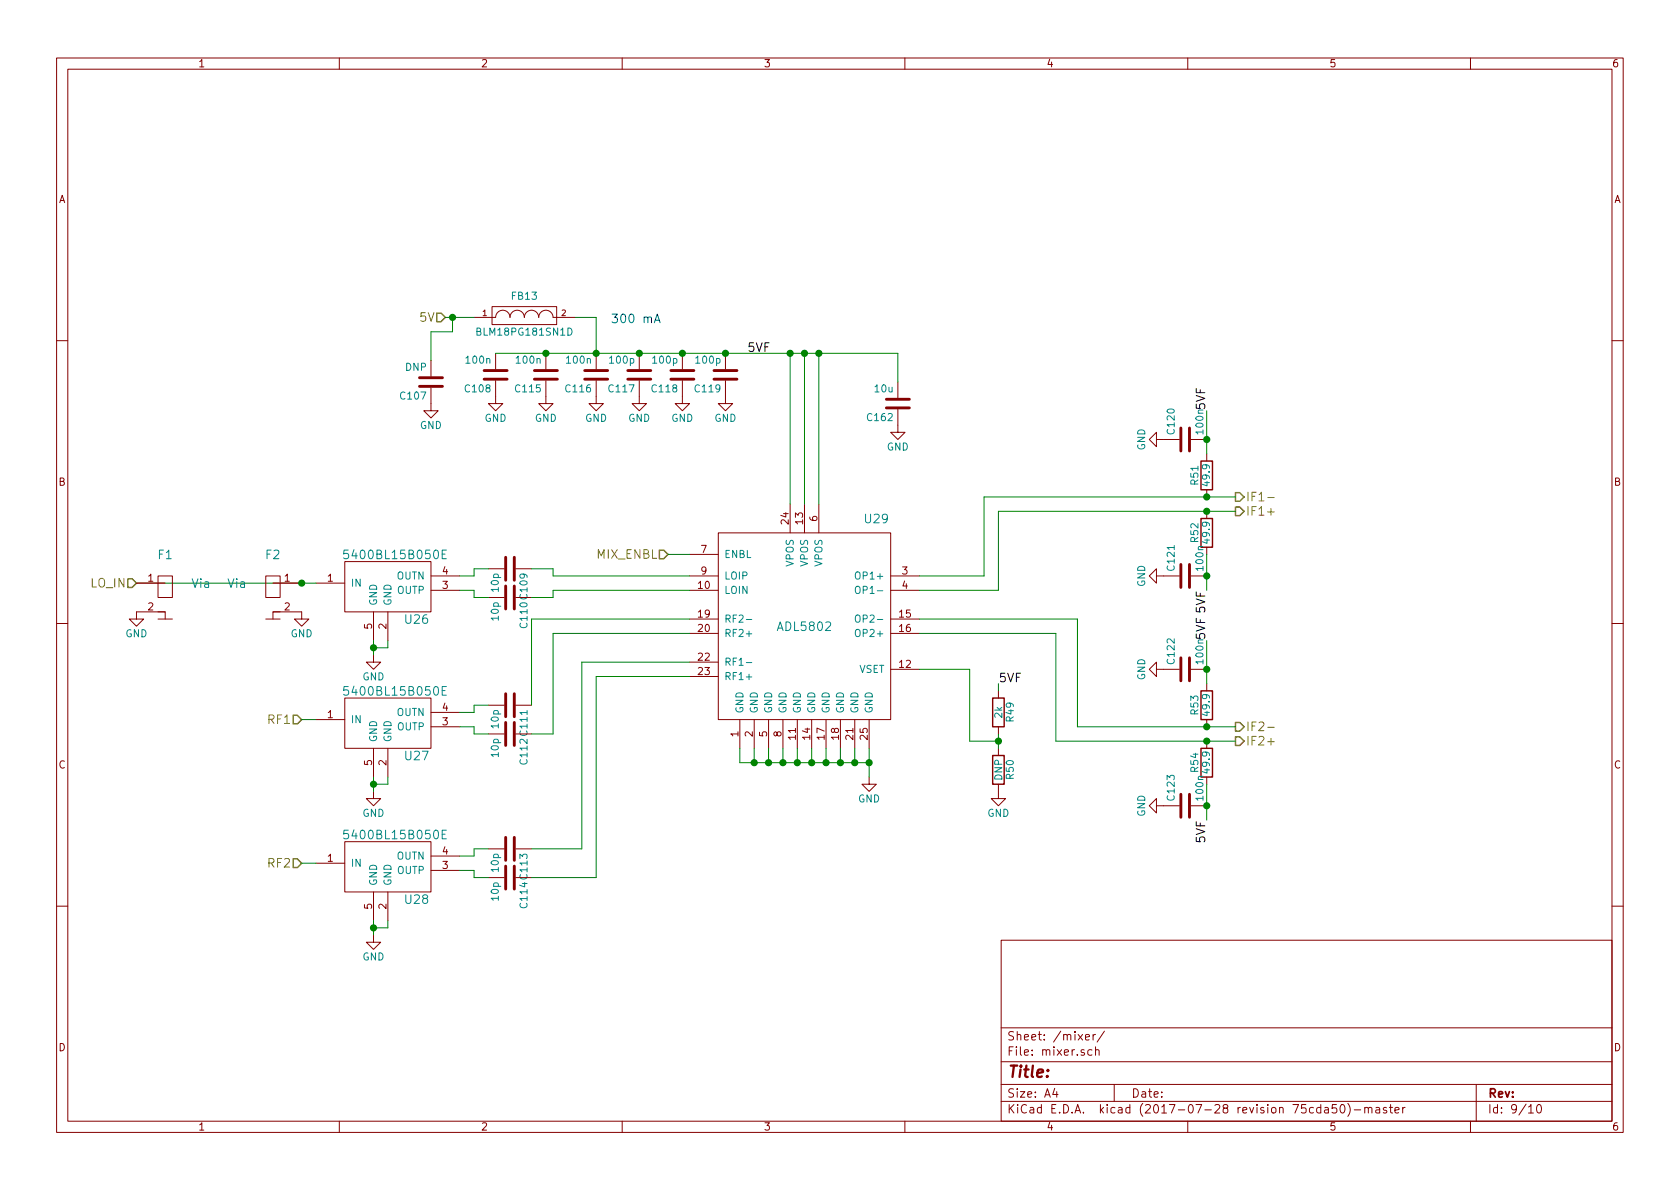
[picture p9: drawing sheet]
EESchema Schematic File Version 2
LIBS:power
LIBS:device
LIBS:transistors
LIBS:conn
LIBS:linear
LIBS:regul
LIBS:74xx
LIBS:cmos4000
LIBS:adc-dac
LIBS:memory
LIBS:xilinx
LIBS:microcontrollers
LIBS:dsp
LIBS:microchip
LIBS:analog_switches
LIBS:motorola
LIBS:texas
LIBS:intel
LIBS:audio
LIBS:interface
LIBS:digital-audio
LIBS:philips
LIBS:display
LIBS:cypress
LIBS:siliconi
LIBS:opto
LIBS:atmel
LIBS:contrib
LIBS:valves
LIBS:fmcw3
LIBS:fmcw3-cache
EELAYER 26 0
EELAYER END
$Descr A4 11693 8268
encoding utf-8
Sheet 9 10
Title ""
Date ""
Rev ""
Comp ""
Comment1 ""
Comment2 ""
Comment3 ""
Comment4 ""
$EndDescr
$Comp
L GND #PWR?
U 1 1
P 6050 5400
AR Path="/59396B97/593ABC4F/593ACD1C" Ref="#PWR?"  Part="1" 
AR Path="/59434BD2/593ACD1C" Ref="#PWR0213"  Part="1" 
F 0 "#PWR0213" H 6050 5150 50  0001 C CNN
F 1 "GND" H 6050 5250 50  0000 C CNN
F 2 "" H 6050 5400 60  0000 C CNN
F 3 "" H 6050 5400 60  0000 C CNN
	1    6050 5400
	1    0    0    -1  
$EndComp
$Comp
L 5400BL15B050E U?
U 1 1
P 2650 4550
AR Path="/59396B97/593ABC4F/593ACD34" Ref="U?"  Part="1" 
AR Path="/59434BD2/593ACD34" Ref="U26"  Part="1" 
F 0 "U26" H 2900 4800 60  0000 C CNN
F 1 "5400BL15B050E" H 2750 5250 60  0000 C CNN
F 2 "fmcw3:5400BL15B050E" H 2650 4550 60  0001 C CNN
F 3 "" H 2650 4550 60  0000 C CNN
	1    2650 4550
	1    0    0    -1  
$EndComp
$Comp
L C C?
U 1 1
P 3550 3950
AR Path="/59396B97/593ABC4F/593ACD56" Ref="C?"  Part="1" 
AR Path="/59434BD2/593ACD56" Ref="C109"  Part="1" 
F 0 "C109" H 3575 4050 50  0000 L CNN
F 1 "10p" H 3575 3850 50  0000 L CNN
F 2 "fmcw3:C_0402b" H 3588 3800 30  0001 C CNN
F 3 "" H 3550 3950 60  0000 C CNN
	1    3550 3950
	0    1    1    0   
$EndComp
$Comp
L C C?
U 1 1
P 3550 4150
AR Path="/59396B97/593ABC4F/593ACD5D" Ref="C?"  Part="1" 
AR Path="/59434BD2/593ACD5D" Ref="C110"  Part="1" 
F 0 "C110" H 3575 4250 50  0000 L CNN
F 1 "10p" H 3575 4050 50  0000 L CNN
F 2 "fmcw3:C_0402b" H 3588 4000 30  0001 C CNN
F 3 "" H 3550 4150 60  0000 C CNN
	1    3550 4150
	0    1    1    0   
$EndComp
$Comp
L GND #PWR?
U 1 1
P 2600 4550
AR Path="/59396B97/593ABC4F/593ACD64" Ref="#PWR?"  Part="1" 
AR Path="/59434BD2/593ACD64" Ref="#PWR0214"  Part="1" 
F 0 "#PWR0214" H 2600 4300 50  0001 C CNN
F 1 "GND" H 2600 4400 50  0000 C CNN
F 2 "" H 2600 4550 60  0000 C CNN
F 3 "" H 2600 4550 60  0000 C CNN
	1    2600 4550
	1    0    0    -1  
$EndComp
$Comp
L C C?
U 1 1
P 4450 2600
AR Path="/59396B97/593ABC4F/593ACD6A" Ref="C?"  Part="1" 
AR Path="/59434BD2/593ACD6A" Ref="C117"  Part="1" 
F 0 "C117" H 4475 2700 50  0000 L CNN
F 1 "100p" H 4475 2500 50  0000 L CNN
F 2 "fmcw3:C_0402b" H 4488 2450 30  0001 C CNN
F 3 "" H 4450 2600 60  0000 C CNN
	1    4450 2600
	-1   0    0    1   
$EndComp
$Comp
L C C?
U 1 1
P 4150 2600
AR Path="/59396B97/593ABC4F/593ACD71" Ref="C?"  Part="1" 
AR Path="/59434BD2/593ACD71" Ref="C116"  Part="1" 
F 0 "C116" H 4175 2700 50  0000 L CNN
F 1 "100n" H 4175 2500 50  0000 L CNN
F 2 "fmcw3:C_0402b" H 4188 2450 30  0001 C CNN
F 3 "" H 4150 2600 60  0000 C CNN
	1    4150 2600
	-1   0    0    1   
$EndComp
$Comp
L GND #PWR?
U 1 1
P 4450 2750
AR Path="/59396B97/593ABC4F/593ACD78" Ref="#PWR?"  Part="1" 
AR Path="/59434BD2/593ACD78" Ref="#PWR0215"  Part="1" 
F 0 "#PWR0215" H 4450 2500 50  0001 C CNN
F 1 "GND" H 4450 2600 50  0000 C CNN
F 2 "" H 4450 2750 60  0000 C CNN
F 3 "" H 4450 2750 60  0000 C CNN
	1    4450 2750
	1    0    0    -1  
$EndComp
$Comp
L GND #PWR?
U 1 1
P 4150 2750
AR Path="/59396B97/593ABC4F/593ACD7E" Ref="#PWR?"  Part="1" 
AR Path="/59434BD2/593ACD7E" Ref="#PWR0216"  Part="1" 
F 0 "#PWR0216" H 4150 2500 50  0001 C CNN
F 1 "GND" H 4150 2600 50  0000 C CNN
F 2 "" H 4150 2750 60  0000 C CNN
F 3 "" H 4150 2750 60  0000 C CNN
	1    4150 2750
	1    0    0    -1  
$EndComp
$Comp
L R R?
U 1 1
P 8400 3300
AR Path="/59396B97/593ABC4F/593ACD85" Ref="R?"  Part="1" 
AR Path="/59434BD2/593ACD85" Ref="R51"  Part="1" 
F 0 "R51" V 8480 3300 50  0000 C CNN
F 1 "49.9" V 8400 3300 50  0000 C CNN
F 2 "fmcw3:R_0402b" V 8330 3300 30  0001 C CNN
F 3 "" H 8400 3300 30  0000 C CNN
	1    8400 3300
	-1   0    0    1   
$EndComp
$Comp
L R R?
U 1 1
P 8400 3700
AR Path="/59396B97/593ABC4F/593ACD8C" Ref="R?"  Part="1" 
AR Path="/59434BD2/593ACD8C" Ref="R52"  Part="1" 
F 0 "R52" V 8480 3700 50  0000 C CNN
F 1 "49.9" V 8400 3700 50  0000 C CNN
F 2 "fmcw3:R_0402b" V 8330 3700 30  0001 C CNN
F 3 "" H 8400 3700 30  0000 C CNN
	1    8400 3700
	-1   0    0    1   
$EndComp
$Comp
L C C?
U 1 1
P 8250 3050
AR Path="/59396B97/593ABC4F/593ACD93" Ref="C?"  Part="1" 
AR Path="/59434BD2/593ACD93" Ref="C120"  Part="1" 
F 0 "C120" H 8275 3150 50  0000 L CNN
F 1 "100n" H 8275 2950 50  0000 L CNN
F 2 "fmcw3:C_0402b" H 8288 2900 30  0001 C CNN
F 3 "" H 8250 3050 60  0000 C CNN
	1    8250 3050
	0    -1   -1   0   
$EndComp
$Comp
L GND #PWR?
U 1 1
P 8100 3050
AR Path="/59396B97/593ABC4F/593ACD9A" Ref="#PWR?"  Part="1" 
AR Path="/59434BD2/593ACD9A" Ref="#PWR0217"  Part="1" 
F 0 "#PWR0217" H 8100 2800 50  0001 C CNN
F 1 "GND" H 8100 2900 50  0000 C CNN
F 2 "" H 8100 3050 60  0000 C CNN
F 3 "" H 8100 3050 60  0000 C CNN
	1    8100 3050
	0    1    1    0   
$EndComp
$Comp
L C C?
U 1 1
P 8250 4000
AR Path="/59396B97/593ABC4F/593ACDA0" Ref="C?"  Part="1" 
AR Path="/59434BD2/593ACDA0" Ref="C121"  Part="1" 
F 0 "C121" H 8275 4100 50  0000 L CNN
F 1 "100n" H 8275 3900 50  0000 L CNN
F 2 "fmcw3:C_0402b" H 8288 3850 30  0001 C CNN
F 3 "" H 8250 4000 60  0000 C CNN
	1    8250 4000
	0    -1   -1   0   
$EndComp
$Comp
L GND #PWR?
U 1 1
P 8100 4000
AR Path="/59396B97/593ABC4F/593ACDA7" Ref="#PWR?"  Part="1" 
AR Path="/59434BD2/593ACDA7" Ref="#PWR0218"  Part="1" 
F 0 "#PWR0218" H 8100 3750 50  0001 C CNN
F 1 "GND" H 8100 3850 50  0000 C CNN
F 2 "" H 8100 4000 60  0000 C CNN
F 3 "" H 8100 4000 60  0000 C CNN
	1    8100 4000
	0    1    1    0   
$EndComp
Text Label 8400 2850 1    60   ~ 0
5VF
Text Label 8400 4100 3    60   ~ 0
5VF
Text HLabel 4650 3850 0    60   Input ~ 0
MIX_ENBL
Text HLabel 950  4050 0    60   Input ~ 0
LO_IN
Text HLabel 8600 3550 2    60   Output ~ 0
IF1+
Text HLabel 8600 3450 2    60   Output ~ 0
IF1-
Text HLabel 3100 2200 0    60   Input ~ 0
5V
$Comp
L ADL5802 U?
U 1 1
P 4650 4150
AR Path="/59396B97/593ABC4F/5942E974" Ref="U?"  Part="1" 
AR Path="/59434BD2/5942E974" Ref="U29"  Part="1" 
F 0 "U29" H 6100 4700 60  0000 C CNN
F 1 "ADL5802" H 5600 3950 60  0000 C CNN
F 2 "Housings_DFN_QFN:QFN-24-1EP_4x4mm_Pitch0.5mm" H 4650 4150 60  0001 C CNN
F 3 "" H 4650 4150 60  0001 C CNN
	1    4650 4150
	1    0    0    -1  
$EndComp
$Comp
L 5400BL15B050E U27
U 1 1
P 2650 5500
F 0 "U27" H 2900 5750 60  0000 C CNN
F 1 "5400BL15B050E" H 2750 6200 60  0000 C CNN
F 2 "fmcw3:5400BL15B050E" H 2650 5500 60  0001 C CNN
F 3 "" H 2650 5500 60  0000 C CNN
	1    2650 5500
	1    0    0    -1  
$EndComp
$Comp
L C C111
U 1 1
P 3550 4900
F 0 "C111" H 3575 5000 50  0000 L CNN
F 1 "10p" H 3575 4800 50  0000 L CNN
F 2 "fmcw3:C_0402b" H 3588 4750 30  0001 C CNN
F 3 "" H 3550 4900 60  0000 C CNN
	1    3550 4900
	0    1    1    0   
$EndComp
$Comp
L C C112
U 1 1
P 3550 5100
F 0 "C112" H 3575 5200 50  0000 L CNN
F 1 "10p" H 3575 5000 50  0000 L CNN
F 2 "fmcw3:C_0402b" H 3588 4950 30  0001 C CNN
F 3 "" H 3550 5100 60  0000 C CNN
	1    3550 5100
	0    1    1    0   
$EndComp
$Comp
L GND #PWR0219
U 1 1
P 2600 5500
F 0 "#PWR0219" H 2600 5250 50  0001 C CNN
F 1 "GND" H 2600 5350 50  0000 C CNN
F 2 "" H 2600 5500 60  0000 C CNN
F 3 "" H 2600 5500 60  0000 C CNN
	1    2600 5500
	1    0    0    -1  
$EndComp
Text HLabel 2100 5000 0    60   Input ~ 0
RF1
$Comp
L 5400BL15B050E U28
U 1 1
P 2650 6500
F 0 "U28" H 2900 6750 60  0000 C CNN
F 1 "5400BL15B050E" H 2750 7200 60  0000 C CNN
F 2 "fmcw3:5400BL15B050E" H 2650 6500 60  0001 C CNN
F 3 "" H 2650 6500 60  0000 C CNN
	1    2650 6500
	1    0    0    -1  
$EndComp
$Comp
L C C113
U 1 1
P 3550 5900
F 0 "C113" H 3575 6000 50  0000 L CNN
F 1 "10p" H 3575 5800 50  0000 L CNN
F 2 "fmcw3:C_0402b" H 3588 5750 30  0001 C CNN
F 3 "" H 3550 5900 60  0000 C CNN
	1    3550 5900
	0    1    1    0   
$EndComp
$Comp
L C C114
U 1 1
P 3550 6100
F 0 "C114" H 3575 6200 50  0000 L CNN
F 1 "10p" H 3575 6000 50  0000 L CNN
F 2 "fmcw3:C_0402b" H 3588 5950 30  0001 C CNN
F 3 "" H 3550 6100 60  0000 C CNN
	1    3550 6100
	0    1    1    0   
$EndComp
$Comp
L GND #PWR0220
U 1 1
P 2600 6500
F 0 "#PWR0220" H 2600 6250 50  0001 C CNN
F 1 "GND" H 2600 6350 50  0000 C CNN
F 2 "" H 2600 6500 60  0000 C CNN
F 3 "" H 2600 6500 60  0000 C CNN
	1    2600 6500
	1    0    0    -1  
$EndComp
Text HLabel 2100 6000 0    60   Input ~ 0
RF2
$Comp
L R R53
U 1 1
P 8400 4900
F 0 "R53" V 8480 4900 50  0000 C CNN
F 1 "49.9" V 8400 4900 50  0000 C CNN
F 2 "fmcw3:R_0402b" V 8330 4900 30  0001 C CNN
F 3 "" H 8400 4900 30  0000 C CNN
	1    8400 4900
	-1   0    0    1   
$EndComp
$Comp
L R R54
U 1 1
P 8400 5300
F 0 "R54" V 8480 5300 50  0000 C CNN
F 1 "49.9" V 8400 5300 50  0000 C CNN
F 2 "fmcw3:R_0402b" V 8330 5300 30  0001 C CNN
F 3 "" H 8400 5300 30  0000 C CNN
	1    8400 5300
	-1   0    0    1   
$EndComp
$Comp
L C C?
U 1 1
P 8250 4650
AR Path="/59396B97/593ABC4F/59431062" Ref="C?"  Part="1" 
AR Path="/59434BD2/59431062" Ref="C122"  Part="1" 
F 0 "C122" H 8275 4750 50  0000 L CNN
F 1 "100n" H 8275 4550 50  0000 L CNN
F 2 "fmcw3:C_0402b" H 8288 4500 30  0001 C CNN
F 3 "" H 8250 4650 60  0000 C CNN
	1    8250 4650
	0    -1   -1   0   
$EndComp
$Comp
L GND #PWR0221
U 1 1
P 8100 4650
F 0 "#PWR0221" H 8100 4400 50  0001 C CNN
F 1 "GND" H 8100 4500 50  0000 C CNN
F 2 "" H 8100 4650 60  0000 C CNN
F 3 "" H 8100 4650 60  0000 C CNN
	1    8100 4650
	0    1    1    0   
$EndComp
$Comp
L C C?
U 1 1
P 8250 5600
AR Path="/59396B97/593ABC4F/5943106E" Ref="C?"  Part="1" 
AR Path="/59434BD2/5943106E" Ref="C123"  Part="1" 
F 0 "C123" H 8275 5700 50  0000 L CNN
F 1 "100n" H 8275 5500 50  0000 L CNN
F 2 "fmcw3:C_0402b" H 8288 5450 30  0001 C CNN
F 3 "" H 8250 5600 60  0000 C CNN
	1    8250 5600
	0    -1   -1   0   
$EndComp
$Comp
L GND #PWR0222
U 1 1
P 8100 5600
F 0 "#PWR0222" H 8100 5350 50  0001 C CNN
F 1 "GND" H 8100 5450 50  0000 C CNN
F 2 "" H 8100 5600 60  0000 C CNN
F 3 "" H 8100 5600 60  0000 C CNN
	1    8100 5600
	0    1    1    0   
$EndComp
Text Label 8400 4450 1    60   ~ 0
5VF
Text Label 8400 5700 3    60   ~ 0
5VF
Text HLabel 8600 5150 2    60   Output ~ 0
IF2+
Text HLabel 8600 5050 2    60   Output ~ 0
IF2-
$Comp
L C C?
U 1 1
P 4750 2600
AR Path="/59396B97/593ABC4F/594316B6" Ref="C?"  Part="1" 
AR Path="/59434BD2/594316B6" Ref="C118"  Part="1" 
F 0 "C118" H 4775 2700 50  0000 L CNN
F 1 "100p" H 4775 2500 50  0000 L CNN
F 2 "fmcw3:C_0402b" H 4788 2450 30  0001 C CNN
F 3 "" H 4750 2600 60  0000 C CNN
	1    4750 2600
	-1   0    0    1   
$EndComp
$Comp
L C C119
U 1 1
P 5050 2600
F 0 "C119" H 5075 2700 50  0000 L CNN
F 1 "100p" H 5075 2500 50  0000 L CNN
F 2 "fmcw3:C_0402b" H 5088 2450 30  0001 C CNN
F 3 "" H 5050 2600 60  0000 C CNN
	1    5050 2600
	-1   0    0    1   
$EndComp
$Comp
L GND #PWR?
U 1 1
P 4750 2750
AR Path="/59396B97/593ABC4F/594317B9" Ref="#PWR?"  Part="1" 
AR Path="/59434BD2/594317B9" Ref="#PWR0223"  Part="1" 
F 0 "#PWR0223" H 4750 2500 50  0001 C CNN
F 1 "GND" H 4750 2600 50  0000 C CNN
F 2 "" H 4750 2750 60  0000 C CNN
F 3 "" H 4750 2750 60  0000 C CNN
	1    4750 2750
	1    0    0    -1  
$EndComp
$Comp
L GND #PWR0224
U 1 1
P 5050 2750
F 0 "#PWR0224" H 5050 2500 50  0001 C CNN
F 1 "GND" H 5050 2600 50  0000 C CNN
F 2 "" H 5050 2750 60  0000 C CNN
F 3 "" H 5050 2750 60  0000 C CNN
	1    5050 2750
	1    0    0    -1  
$EndComp
$Comp
L C C?
U 1 1
P 3800 2600
AR Path="/59396B97/593ABC4F/5943199B" Ref="C?"  Part="1" 
AR Path="/59434BD2/5943199B" Ref="C115"  Part="1" 
F 0 "C115" H 3825 2700 50  0000 L CNN
F 1 "100n" H 3825 2500 50  0000 L CNN
F 2 "fmcw3:C_0402b" H 3838 2450 30  0001 C CNN
F 3 "" H 3800 2600 60  0000 C CNN
	1    3800 2600
	-1   0    0    1   
$EndComp
$Comp
L C C108
U 1 1
P 3450 2600
F 0 "C108" H 3475 2700 50  0000 L CNN
F 1 "100n" H 3475 2500 50  0000 L CNN
F 2 "fmcw3:C_0402b" H 3488 2450 30  0001 C CNN
F 3 "" H 3450 2600 60  0000 C CNN
	1    3450 2600
	-1   0    0    1   
$EndComp
Wire Wire Line
	6050 5200 6050 5400
Wire Wire Line
	3850 3950 3700 3950
Wire Wire Line
	3400 3950 3300 3950
Wire Wire Line
	3300 3950 3300 4000
Wire Wire Line
	3300 4000 3200 4000
Wire Wire Line
	3200 4100 3300 4100
Wire Wire Line
	3300 4100 3300 4150
Wire Wire Line
	3300 4150 3400 4150
Wire Wire Line
	2600 4450 2600 4550
Wire Wire Line
	2700 4450 2700 4500
Wire Wire Line
	2700 4500 2600 4500
Connection ~ 2600 4500
Wire Wire Line
	3450 2450 6250 2450
Connection ~ 4450 2450
Wire Wire Line
	6950 3550 8600 3550
Wire Wire Line
	6850 3450 8600 3450
Wire Wire Line
	8400 3850 8400 4100
Wire Wire Line
	8400 2850 8400 3150
Connection ~ 8400 4000
Connection ~ 8400 3050
Connection ~ 8400 3450
Connection ~ 8400 3550
Wire Wire Line
	950  4050 2200 4050
Wire Wire Line
	4000 2200 4150 2200
Wire Wire Line
	4150 2200 4150 2450
Wire Wire Line
	5950 5300 5950 5200
Wire Wire Line
	5150 5300 6050 5300
Connection ~ 6050 5300
Wire Wire Line
	5850 5200 5850 5300
Connection ~ 5950 5300
Wire Wire Line
	5750 5200 5750 5300
Connection ~ 5850 5300
Wire Wire Line
	5650 5200 5650 5300
Connection ~ 5750 5300
Wire Wire Line
	5550 5200 5550 5300
Connection ~ 5650 5300
Wire Wire Line
	5450 5300 5450 5200
Connection ~ 5550 5300
Wire Wire Line
	5350 5200 5350 5300
Connection ~ 5450 5300
Wire Wire Line
	5250 5200 5250 5300
Connection ~ 5350 5300
Wire Wire Line
	4650 3850 4800 3850
Wire Wire Line
	4800 4000 3850 4000
Wire Wire Line
	3850 4000 3850 3950
Wire Wire Line
	4800 4100 3850 4100
Wire Wire Line
	3850 4100 3850 4150
Wire Wire Line
	3850 4150 3700 4150
Wire Wire Line
	3400 4900 3300 4900
Wire Wire Line
	3300 4900 3300 4950
Wire Wire Line
	3300 4950 3200 4950
Wire Wire Line
	3200 5050 3300 5050
Wire Wire Line
	3300 5050 3300 5100
Wire Wire Line
	3300 5100 3400 5100
Wire Wire Line
	2600 5400 2600 5500
Wire Wire Line
	2700 5400 2700 5450
Wire Wire Line
	2700 5450 2600 5450
Connection ~ 2600 5450
Wire Wire Line
	2200 5000 2100 5000
Wire Wire Line
	3400 5900 3300 5900
Wire Wire Line
	3300 5900 3300 5950
Wire Wire Line
	3300 5950 3200 5950
Wire Wire Line
	3200 6050 3300 6050
Wire Wire Line
	3300 6050 3300 6100
Wire Wire Line
	3300 6100 3400 6100
Wire Wire Line
	2600 6400 2600 6500
Wire Wire Line
	2700 6400 2700 6450
Wire Wire Line
	2700 6450 2600 6450
Connection ~ 2600 6450
Wire Wire Line
	2200 6000 2100 6000
Wire Wire Line
	4800 4300 3700 4300
Wire Wire Line
	3700 4300 3700 4900
Wire Wire Line
	4800 4400 3850 4400
Wire Wire Line
	3850 4400 3850 5100
Wire Wire Line
	3850 5100 3700 5100
Wire Wire Line
	4800 4600 4050 4600
Wire Wire Line
	4050 4600 4050 5900
Wire Wire Line
	4050 5900 3700 5900
Wire Wire Line
	3700 6100 4150 6100
Wire Wire Line
	4150 6100 4150 4700
Wire Wire Line
	4150 4700 4800 4700
Wire Wire Line
	7350 5150 8600 5150
Wire Wire Line
	7500 5050 8600 5050
Wire Wire Line
	8400 5450 8400 5700
Wire Wire Line
	8400 4450 8400 4750
Connection ~ 8400 5600
Connection ~ 8400 4650
Connection ~ 8400 5050
Connection ~ 8400 5150
Wire Wire Line
	6850 3450 6850 4000
Wire Wire Line
	6850 4000 6400 4000
Wire Wire Line
	6400 4100 6950 4100
Wire Wire Line
	6950 4100 6950 3550
Wire Wire Line
	6400 4300 7500 4300
Wire Wire Line
	7500 4300 7500 5050
Wire Wire Line
	7350 5150 7350 4400
Wire Wire Line
	7350 4400 6400 4400
Wire Wire Line
	5700 2450 5700 3500
Connection ~ 5050 2450
Wire Wire Line
	5600 3500 5600 2450
Connection ~ 5600 2450
Wire Wire Line
	5500 3500 5500 2450
Connection ~ 5500 2450
$Comp
L GND #PWR?
U 1 1
P 3800 2750
AR Path="/59396B97/593ABC4F/59431C33" Ref="#PWR?"  Part="1" 
AR Path="/59434BD2/59431C33" Ref="#PWR0225"  Part="1" 
F 0 "#PWR0225" H 3800 2500 50  0001 C CNN
F 1 "GND" H 3800 2600 50  0000 C CNN
F 2 "" H 3800 2750 60  0000 C CNN
F 3 "" H 3800 2750 60  0000 C CNN
	1    3800 2750
	1    0    0    -1  
$EndComp
$Comp
L GND #PWR0226
U 1 1
P 3450 2750
F 0 "#PWR0226" H 3450 2500 50  0001 C CNN
F 1 "GND" H 3450 2600 50  0000 C CNN
F 2 "" H 3450 2750 60  0000 C CNN
F 3 "" H 3450 2750 60  0000 C CNN
	1    3450 2750
	1    0    0    -1  
$EndComp
Connection ~ 4150 2450
Connection ~ 3800 2450
$Comp
L R R?
U 1 1
P 6950 5350
AR Path="/59396B97/593ABC4F/594321EF" Ref="R?"  Part="1" 
AR Path="/59434BD2/594321EF" Ref="R50"  Part="1" 
F 0 "R50" V 7030 5350 50  0000 C CNN
F 1 "DNP" V 6950 5350 50  0000 C CNN
F 2 "fmcw3:R_0402b" V 6880 5350 30  0001 C CNN
F 3 "" H 6950 5350 30  0000 C CNN
	1    6950 5350
	1    0    0    -1  
$EndComp
Wire Wire Line
	6400 4650 6750 4650
Wire Wire Line
	6750 4650 6750 5150
$Comp
L R R49
U 1 1
P 6950 4950
F 0 "R49" V 7030 4950 50  0000 C CNN
F 1 "2k" V 6950 4950 50  0000 C CNN
F 2 "fmcw3:R_0402b" V 6880 4950 30  0001 C CNN
F 3 "" H 6950 4950 30  0000 C CNN
	1    6950 4950
	1    0    0    -1  
$EndComp
Wire Wire Line
	6750 5150 6950 5150
Wire Wire Line
	6950 5100 6950 5200
Connection ~ 6950 5150
$Comp
L GND #PWR0227
U 1 1
P 6950 5500
F 0 "#PWR0227" H 6950 5250 50  0001 C CNN
F 1 "GND" H 6950 5350 50  0000 C CNN
F 2 "" H 6950 5500 60  0000 C CNN
F 3 "" H 6950 5500 60  0000 C CNN
	1    6950 5500
	1    0    0    -1  
$EndComp
Wire Wire Line
	6950 4800 6950 4750
Text Label 6950 4750 0    60   ~ 0
5VF
Text Notes 4250 2250 0    60   ~ 0
300 mA
$Comp
L FILTER FB13
U 1 1
P 3650 2200
F 0 "FB13" H 3650 2350 50  0000 C CNN
F 1 "BLM18PG181SN1D" H 3650 2100 50  0000 C CNN
F 2 "fmcw3:C_0603b" H 3650 2200 60  0001 C CNN
F 3 "" H 3650 2200 60  0000 C CNN
	1    3650 2200
	1    0    0    -1  
$EndComp
$Comp
L C C107
U 1 1
P 3000 2650
F 0 "C107" H 3025 2750 50  0000 L CNN
F 1 "DNP" H 3025 2550 50  0000 L CNN
F 2 "fmcw3:C_0805b" H 3038 2500 30  0001 C CNN
F 3 "" H 3000 2650 60  0000 C CNN
	1    3000 2650
	-1   0    0    1   
$EndComp
$Comp
L GND #PWR0228
U 1 1
P 3000 2800
F 0 "#PWR0228" H 3000 2550 50  0001 C CNN
F 1 "GND" H 3000 2650 50  0000 C CNN
F 2 "" H 3000 2800 60  0000 C CNN
F 3 "" H 3000 2800 60  0000 C CNN
	1    3000 2800
	1    0    0    -1  
$EndComp
Wire Wire Line
	3000 2500 3000 2300
Wire Wire Line
	3000 2300 3150 2300
Wire Wire Line
	3150 2300 3150 2200
Wire Wire Line
	3100 2200 3300 2200
Connection ~ 3150 2200
Connection ~ 4750 2450
Text Label 5200 2450 0    60   ~ 0
5VF
$Comp
L C C162
U 1 1
P 6250 2800
F 0 "C162" H 6275 2900 50  0000 L CNN
F 1 "10u" H 6275 2700 50  0000 L CNN
F 2 "fmcw3:C_0805b" H 6288 2650 30  0001 C CNN
F 3 "" H 6250 2800 60  0000 C CNN
	1    6250 2800
	-1   0    0    1   
$EndComp
$Comp
L GND #PWR0229
U 1 1
P 6250 2950
F 0 "#PWR0229" H 6250 2700 50  0001 C CNN
F 1 "GND" H 6250 2800 50  0000 C CNN
F 2 "" H 6250 2950 60  0000 C CNN
F 3 "" H 6250 2950 60  0000 C CNN
	1    6250 2950
	1    0    0    -1  
$EndComp
Wire Wire Line
	6250 2450 6250 2650
Connection ~ 5700 2450
$Comp
L Via F1
U 1 1
P 1150 4050
F 0 "F1" H 1150 4250 60  0000 C CNN
F 1 "Via" H 1400 4050 60  0000 C CNN
F 2 "fmcw3:RF_via" H 1150 4050 60  0001 C CNN
F 3 "" H 1150 4050 60  0001 C CNN
	1    1150 4050
	1    0    0    -1  
$EndComp
$Comp
L Via F2
U 1 1
P 1900 4050
F 0 "F2" H 1900 4250 60  0000 C CNN
F 1 "Via" H 2150 4050 60  0000 C CNN
F 2 "fmcw3:RF_via" H 1900 4050 60  0001 C CNN
F 3 "" H 1900 4050 60  0001 C CNN
	1    1900 4050
	-1   0    0    -1  
$EndComp
Connection ~ 2100 4050
$Comp
L GND #PWR0230
U 1 1
P 2100 4250
F 0 "#PWR0230" H 2100 4000 50  0001 C CNN
F 1 "GND" H 2100 4100 50  0000 C CNN
F 2 "" H 2100 4250 60  0000 C CNN
F 3 "" H 2100 4250 60  0000 C CNN
	1    2100 4250
	1    0    0    -1  
$EndComp
$Comp
L GND #PWR0231
U 1 1
P 950 4250
F 0 "#PWR0231" H 950 4000 50  0001 C CNN
F 1 "GND" H 950 4100 50  0000 C CNN
F 2 "" H 950 4250 60  0000 C CNN
F 3 "" H 950 4250 60  0000 C CNN
	1    950  4250
	1    0    0    -1  
$EndComp
Wire Wire Line
	5150 5200 5150 5300
Connection ~ 5250 5300
$EndSCHEMATC
